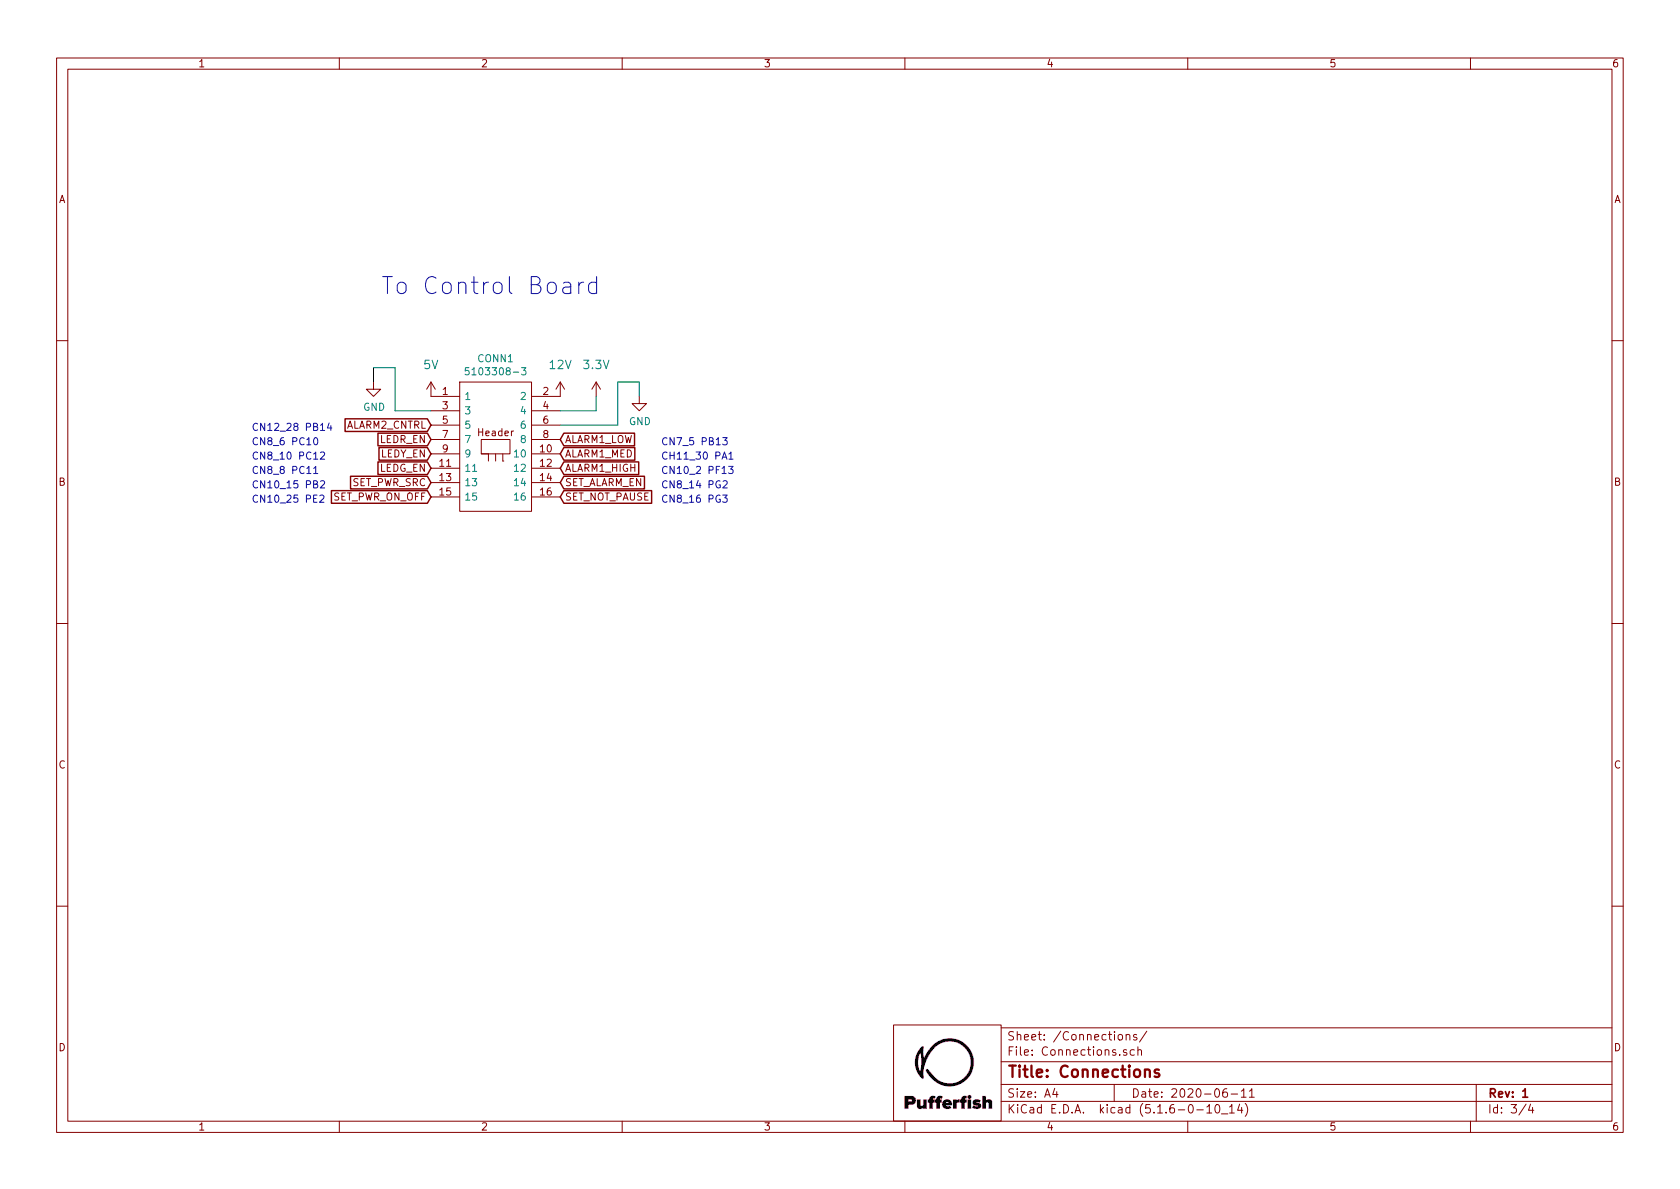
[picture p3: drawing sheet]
EESchema Schematic File Version 4
EELAYER 30 0
EELAYER END
$Descr A4 11693 8268
encoding utf-8
Sheet 3 4
Title "Connections"
Date "2020-06-11"
Rev "1"
Comp ""
Comment1 ""
Comment2 ""
Comment3 ""
Comment4 ""
$EndDescr
$Comp
L Pufferfish:3.3V #SUPPLY?
U 1 1
P 4150 2750
AR Path="/5EE37208" Ref="#SUPPLY?"  Part="1" 
AR Path="/5EE1053C/5EE37208" Ref="#SUPPLY?"  Part="1" 
AR Path="/5EE81B75/5EE37208" Ref="#SUPPLY?"  Part="1" 
AR Path="/5EE54DB7/5EE37208" Ref="#SUPPLY08"  Part="1" 
F 0 "#SUPPLY08" H 4150 2750 50  0001 C CNN
F 1 "3.3V" H 4150 2972 59  0000 C CNN
F 2 "" H 4150 2750 50  0001 C CNN
F 3 "" H 4150 2750 50  0001 C CNN
	1    4150 2750
	1    0    0    -1  
$EndComp
$Comp
L power:GND #PWR01
U 1 1
P 2600 2650
F 0 "#PWR01" H 2600 2400 50  0001 C CNN
F 1 "GND" H 2605 2477 50  0000 C CNN
F 2 "" H 2600 2650 50  0001 C CNN
F 3 "" H 2600 2650 50  0001 C CNN
	1    2600 2650
	1    0    0    -1  
$EndComp
$Comp
L Pufferfish:12V #SUPPLY?
U 1 1
P 3900 2750
AR Path="/5EE8E828" Ref="#SUPPLY?"  Part="1" 
AR Path="/5EE41C08/5EE8E828" Ref="#SUPPLY?"  Part="1" 
AR Path="/5EE54DB7/5EE8E828" Ref="#SUPPLY07"  Part="1" 
F 0 "#SUPPLY07" H 3900 2750 50  0001 C CNN
F 1 "12V" H 3900 2972 59  0000 C CNN
F 2 "" H 3900 2750 50  0001 C CNN
F 3 "" H 3900 2750 50  0001 C CNN
	1    3900 2750
	1    0    0    -1  
$EndComp
$Comp
L Pufferfish:5V #SUPPLY06
U 1 1
P 3000 2750
F 0 "#SUPPLY06" H 3000 2750 50  0001 C CNN
F 1 "5V" H 3000 2972 59  0000 C CNN
F 2 "" H 3000 2750 50  0001 C CNN
F 3 "" H 3000 2750 50  0001 C CNN
	1    3000 2750
	1    0    0    -1  
$EndComp
Text GLabel 3000 2950 0    50   Input ~ 0
ALARM2_CNTRL
Text GLabel 3000 3050 0    50   Input ~ 0
LEDR_EN
Text GLabel 3000 3150 0    50   Input ~ 0
LEDY_EN
Text GLabel 3000 3250 0    50   Input ~ 0
LEDG_EN
Text GLabel 3900 3250 2    50   Input ~ 0
ALARM1_HIGH
Text GLabel 3900 3150 2    50   Input ~ 0
ALARM1_MED
Text GLabel 3900 3450 2    50   Input ~ 0
SET_NOT_PAUSE
Text GLabel 3900 3350 2    50   Input ~ 0
SET_ALARM_EN
Text GLabel 3000 3350 0    50   Input ~ 0
SET_PWR_SRC
Text GLabel 3000 3450 0    50   Input ~ 0
SET_PWR_ON_OFF
Text GLabel 3900 3050 2    50   Input ~ 0
ALARM1_LOW
Wire Wire Line
	4150 2750 4150 2850
Wire Wire Line
	4150 2850 3900 2850
Wire Wire Line
	3000 2850 2750 2850
Wire Wire Line
	2750 2850 2750 2550
Wire Wire Line
	2750 2550 2600 2550
Wire Wire Line
	2600 2550 2600 2650
$Comp
L power:GND #PWR02
U 1 1
P 4450 2750
F 0 "#PWR02" H 4450 2500 50  0001 C CNN
F 1 "GND" H 4455 2577 50  0000 C CNN
F 2 "" H 4450 2750 50  0001 C CNN
F 3 "" H 4450 2750 50  0001 C CNN
	1    4450 2750
	1    0    0    -1  
$EndComp
Wire Wire Line
	4300 2950 4300 2650
Wire Wire Line
	4450 2650 4300 2650
Wire Wire Line
	4450 2650 4450 2750
Wire Wire Line
	3900 2950 4300 2950
Text Notes 2650 2050 0    118  ~ 0
To Control Board
Text Notes 1750 3500 0    50   ~ 0
CN10_25 PE2
Text Notes 1750 3400 0    50   ~ 0
CN10_15 PB2
Text Notes 1750 3300 0    50   ~ 0
CN8_8 PC11
Text Notes 1750 3200 0    50   ~ 0
CN8_10 PC12
Text Notes 1750 3100 0    50   ~ 0
CN8_6 PC10
Text Notes 1750 3000 0    50   ~ 0
CN12_28 PB14
Text Notes 4600 3100 0    50   ~ 0
CN7_5 PB13
Text Notes 4600 3200 0    50   ~ 0
CH11_30 PA1
Text Notes 4600 3300 0    50   ~ 0
CN10_2 PF13
Text Notes 4600 3400 0    50   ~ 0
CN8_14 PG2
Text Notes 4600 3500 0    50   ~ 0
CN8_16 PG3
$Comp
L Controller_Library:5103308-3 CONN1
U 1 1
P 3000 2750
F 0 "CONN1" H 3450 3015 50  0000 C CNN
F 1 "5103308-3" H 3450 2924 50  0000 C CNN
F 2 "Pufferfish:SHDR16W66P254_2X8" H 4300 2750 50  0001 L CNN
F 3 "http://componentsearchengine.com/Datasheets/1/5103308-3.pdf" H 4300 2650 50  0001 L CNN
F 4 "HEADER, STRT 16WAY" H 4300 2550 50  0001 L CNN "Description"
F 5 "9.982" H 4300 2450 50  0001 L CNN "Height"
F 6 "571-5103308-3" H 4300 2350 50  0001 L CNN "Mouser Part Number"
F 7 "https://www.mouser.co.uk/ProductDetail/TE-Connectivity/5103308-3?qs=84A%2FDAdkstKEP4rFsvD2pQ%3D%3D" H 4300 2250 50  0001 L CNN "Mouser Price/Stock"
F 8 "TE Connectivity" H 4300 2150 50  0001 L CNN "Manufacturer_Name"
F 9 "5103308-3" H 4300 2050 50  0001 L CNN "Manufacturer_Part_Number"
	1    3000 2750
	1    0    0    -1  
$EndComp
$EndSCHEMATC
